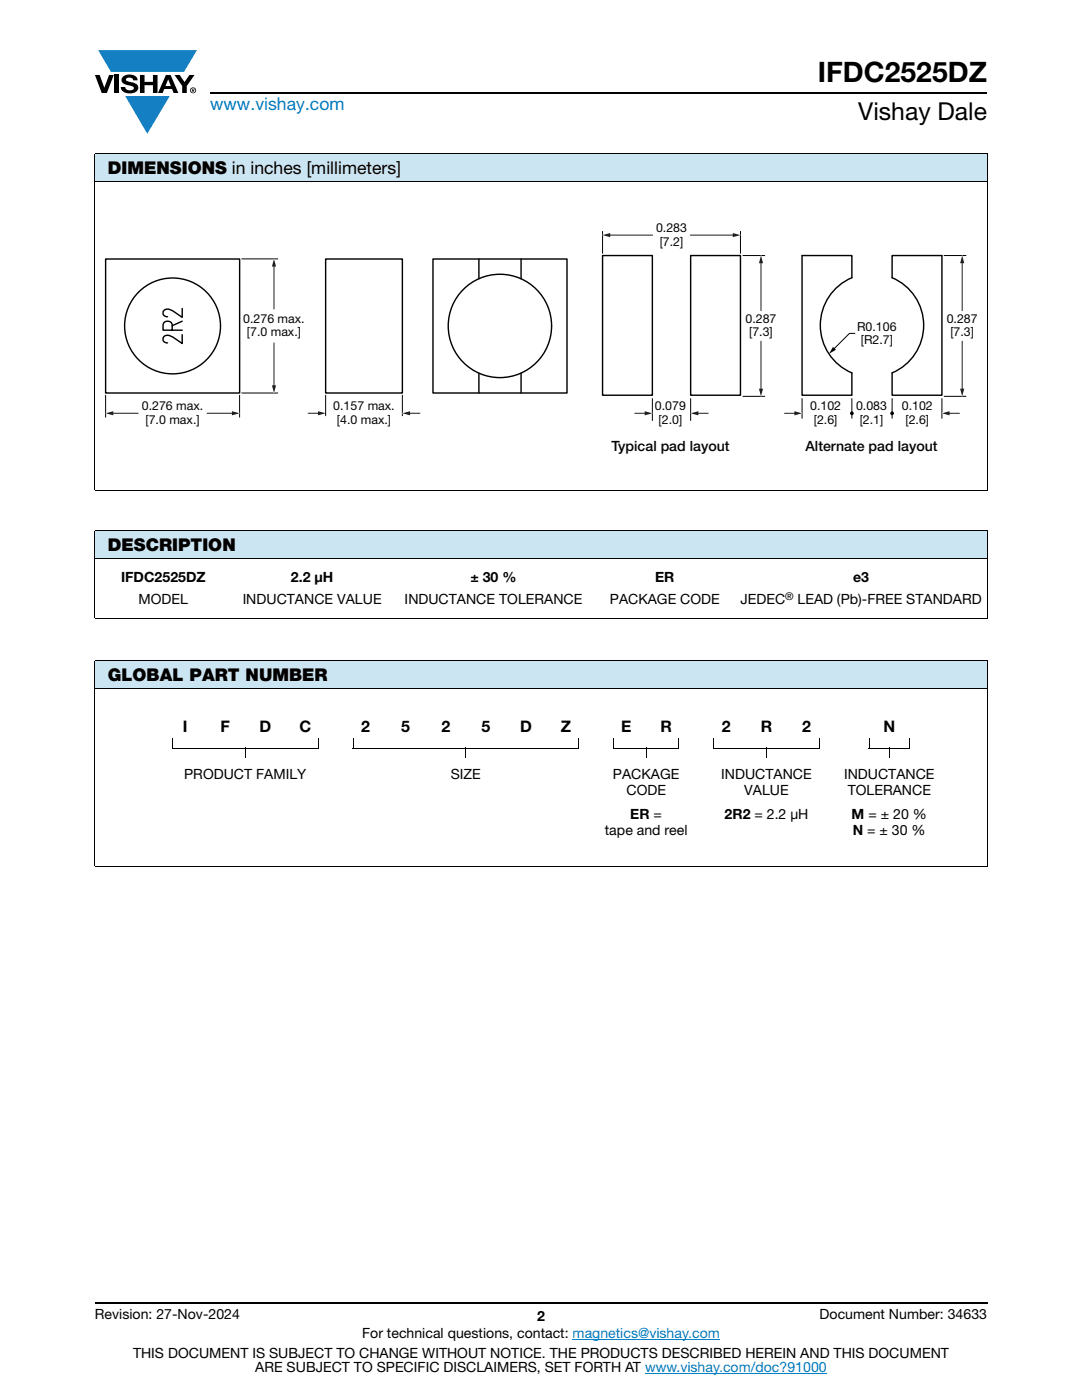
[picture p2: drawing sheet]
<svg xmlns="http://www.w3.org/2000/svg" width="216mm" height="279mm" viewBox="0 0 216 279" stroke-linecap="round" stroke-linejoin="round" font-family="sans-serif">
<g fill="#147fc3">
<path d="M19.6 10h19.7l-2.6 4.3h-1.1h-13.5z"/>
<path d="M25 19.2h8.9l-4.5 7.5z"/>
</g>
<g fill="#000">
<path d="M18.9 15h1l.9 2.5 1-2.5h.9l-1.4 3.6h-1zM22.9 15h.9v3.6h-.9zM24.6 15.3a2.1 2.1 0 0 1 2.8 .3l.1 .4h-.9a.79 .79 0 0 0-.7-.5 .79 .79 0 0 0-.8 .4l.3 .3 1 .2a1.08 1.08 0 0 1 1.2 1 1.08 1.08 0 0 1-1.1 1.2 1.73 1.73 0 0 1-2.4-1.2h.9a.96 .96 0 0 0 .8 .6 .96 .96 0 0 0 .9-.4 1.31 1.31 0 0 0-1.2-.6 1.03 1.03 0 0 1-1.1-.6 1.03 1.03 0 0 1 .2-1.1zM27.9 15h.9v1.3h1.7v-1.3h.9v3.6h-.9v-1.6h-1.7v1.6h-.9zM34.8 15h1.1l.9 1.4 1-1.4h1l-1.5 2.2v1.4h-.9v-1.4z"/>
<path d="M33.6 15.9l.5 1.3h-1.1zM33.1 15l-1.6 3.6h1l.3-.8h1.5l.3 .8h1l-1.6-3.6z"/>
<path d="M38.4 17.8h.2v.2h-.2zM38.3 17.7v.7h.1v-.3l.4 .3-.2-.3 .2-.2-.1-.2z"/>
<path d="M38.1 18a.46 .46 0 0 1 .9 0 .46 .46 0 0 1-.9 0zM37.9 18a.6 .6 0 0 0 1.2 0 .6 .6 0 0 0-1.2 0z"/>
</g>
<path d="M42 18.6h155M18.9 260h178.1" fill="none" stroke="#000" stroke-width=".36"/>
<path d="M114.3 267.3h29.3M128.7 274h36.3" fill="none" stroke="#007ec4" stroke-width=".2"/>
<g fill="#cce5f3">
<path d="M18.9 30.7h178.1v5.5h-178.1z"/>
<path d="M18.9 105.9h178.1v5.5h-178.1z"/>
<path d="M18.9 131.9h178.1v5.5h-178.1z"/>
</g>
<g fill="none" stroke="#000" stroke-width=".2">
<path d="M18.9 30.7h178.1M18.9 36.2h178.1M18.9 30.8v66.9M197 30.8v66.9M48.3 51.7h7.1M21.1 78.9v4.4M47.8 78.9v4.4M48.3 78.4h7.1M18.9 97.8h178.1M18.9 105.9h178.1M18.9 111.4h178.1M18.9 106v17.3"/>
<path d="M197 106v17.3M18.9 123.4h178.1M18.9 131.9h178.1M18.9 137.4h178.1M18.9 132v40.8M197 132v40.8M34.4 149.3h29.1M48.9 149.2v2.1M70.4 149.3h45.1M92.9 149.2v2.1M122.4 149.3h13.1M128.9 149.2v2.1"/>
<path d="M142.4 149.3h21.1M153 149.2v2.1M173.4 149.3h8.1M177.5 149.2v2.1M18.9 172.8h178.1"/>
</g>
<path d="M34.4 147.3h.1v1.9h-.1zM63.4 147.3h.1v1.9h-.1zM70.4 147.3h.1v1.9h-.1zM115.4 147.3h.1v1.9h-.1zM122.4 147.3h.1v1.9h-.1zM135.4 147.3h.1v1.9h-.1zM142.4 147.3h.1v1.9h-.1zM163.4 147.3h.1v1.9h-.1zM173.4 147.3h.1v1.9h-.1zM181.4 147.3h.1v1.9h-.1z" fill="#000"/>
<g fill="none" stroke="#000" stroke-width=".28">
<path d="M65 51.7h15.3v26.7h-15.3zM86.4 51.7h26.7v26.7h-26.7zM95.6 51.7v3.9M104 51.7v3.9M95.6 74.5v3.9M104 74.5v3.9"/>
<circle cx="99.8" cy="65" r="10.3"/>
</g>
<path d="M41.3 82.5h6.5z" fill="#fff"/>
<path d="M41.3 82.5h5.3" fill="none" stroke="#201d1e" stroke-width=".2"/>
<path d="M46.3 82.1l1.5 .4-1.5 .4z" fill="#201d1e"/>
<path d="M21.1 82.5h6.5z" fill="#fff"/>
<path d="M22.3 82.5h5.3" fill="none" stroke="#201d1e" stroke-width=".2"/>
<path d="M21.1 82.5l1.5-.4v.8z" fill="#201d1e"/>
<path d="M54.7 68.4v10z" fill="#fff"/>
<path d="M54.7 68.4v8.8" fill="none" stroke="#201d1e" stroke-width=".2"/>
<path d="M54.3 76.9h.8l-.4 1.5z" fill="#201d1e"/>
<path d="M54.7 51.7v10z" fill="#fff"/>
<path d="M54.7 52.9v8.8" fill="none" stroke="#201d1e" stroke-width=".2"/>
<path d="M54.7 51.7l.4 1.5h-.8z" fill="#201d1e"/>
<path d="M61.5 82.5h3.5z" fill="#fff"/>
<path d="M61.5 82.5h2.2" fill="none" stroke="#201d1e" stroke-width=".2"/>
<path d="M63.5 82.1l1.5 .4-1.5 .4z" fill="#201d1e"/>
<path d="M65 78.9v4.1M80.3 78.9v4.1" fill="none" stroke="#000" stroke-width=".2"/>
<path d="M80.3 82.5h3.5z" fill="#fff"/>
<path d="M81.5 82.5h2.3" fill="none" stroke="#201d1e" stroke-width=".2"/>
<path d="M80.3 82.5l1.5-.4v.8z" fill="#201d1e"/>
<path d="M120.2 46.2v4.4M147.8 46.2v4.4M148.2 51h4.4M130.2 79.5v4.4M137.8 79.5v4.4M148.2 79.1h4.4" fill="none" stroke="#000" stroke-width=".2"/>
<path d="M151.8 51v11z" fill="#fff"/>
<path d="M151.8 52.2v9.8" fill="none" stroke="#201d1e" stroke-width=".2"/>
<path d="M151.8 51l.5 1.5h-.9z" fill="#201d1e"/>
<path d="M137.8 82.5h3.5z" fill="#fff"/>
<path d="M139.1 82.5h2.2" fill="none" stroke="#201d1e" stroke-width=".2"/>
<path d="M137.8 82.5l1.5-.4v.8z" fill="#201d1e"/>
<path d="M126.7 82.5h3.5z" fill="#fff"/>
<path d="M126.7 82.5h2.2" fill="none" stroke="#201d1e" stroke-width=".2"/>
<path d="M128.6 82.1l1.6 .4-1.6 .4z" fill="#201d1e"/>
<path d="M151.8 68.1v11z" fill="#fff"/>
<path d="M151.8 68.1v9.7" fill="none" stroke="#201d1e" stroke-width=".2"/>
<path d="M151.4 77.6h.9l-.5 1.5z" fill="#201d1e"/>
<path d="M120.2 46.9h10z" fill="#fff"/>
<path d="M121.5 46.9h8.7" fill="none" stroke="#201d1e" stroke-width=".2"/>
<path d="M120.2 46.9l1.6-.4v.8z" fill="#201d1e"/>
<path d="M137.8 46.9h10z" fill="#fff"/>
<path d="M137.8 46.9h8.7" fill="none" stroke="#201d1e" stroke-width=".2"/>
<path d="M146.2 46.5l1.6 .4-1.6 .4z" fill="#201d1e"/>
<path d="M160 79.5v4M170 79.5v4M170.6 66.5h-1.1l-3.2 3.2M178 79.5v4M187.9 79.5v4" fill="none" stroke="#000" stroke-width=".2"/>
<path d="M166.2 69.2l.6 .6-1.4 .8z" fill="#000"/>
<path d="M187.9 82.5h3.5z" fill="#fff"/>
<path d="M189.2 82.5h2.2" fill="none" stroke="#201d1e" stroke-width=".2"/>
<path d="M187.9 82.5l1.6-.4v.8z" fill="#201d1e"/>
<path d="M156.5 82.5h3.5z" fill="#fff"/>
<path d="M156.5 82.5h2.3" fill="none" stroke="#201d1e" stroke-width=".2"/>
<path d="M158.5 82.1l1.5 .4-1.5 .4z" fill="#201d1e"/>
<g fill="#000">
<circle cx="170" cy="82.5" r=".37"/>
<circle cx="178" cy="82.5" r=".38"/>
</g>
<path d="M188.4 51h4.3M188.4 79.1h4.3" fill="none" stroke="#000" stroke-width=".2"/>
<path d="M192 51v11z" fill="#fff"/>
<path d="M192 52.2v9.8" fill="none" stroke="#201d1e" stroke-width=".2"/>
<path d="M192 51l.4 1.5h-.8z" fill="#201d1e"/>
<path d="M192 68.1v11z" fill="#fff"/>
<path d="M192 68.1v9.7" fill="none" stroke="#201d1e" stroke-width=".2"/>
<path d="M191.6 77.6h.8l-.4 1.5z" fill="#201d1e"/>
<g fill="none" stroke="#000" stroke-width=".28">
<path d="M21.1 51.7h26.7v26.7h-26.7zM120.2 51h10v27.9h-10zM137.8 51h10v27.9h-10zM170 55.4v-4.4h-10v27.9h10v-4.5M170 55.4a10.3 10.3 0 0 0-6.3 9.5 10.3 10.3 0 0 0 6.3 9.5M178 55.4a10.3 10.3 0 0 1 6.3 9.5 10.3 10.3 0 0 1-6.3 9.5v4.5h9.9v-27.9h-9.9v4.4M34.4 65.9v-1.2a.97 .97 0 0 0-1-.6 .97 .97 0 0 0-.9 .6v1.2h3.9M36.4 66.8v1.8a4.5 4.5 0 0 0-3.1-1.7l-.6 .3-.2 .2v.5a.9 .9 0 0 0 .9 .5M36.4 61.6v1.7a4.5 4.5 0 0 0-3.1-1.6l-.4 .1-.4 .4v.5a.9 .9 0 0 0 .9 .5M36.4 64.1l-2 .9"/>
<circle cx="34.4" cy="65" r="9.6"/>
</g>
<text font-size="5.6" x="163.2" y="16.4">IFDC2525DZ</text>
<text font-size="4.9" x="171.3" y="24">Vishay Dale</text>
<text font-size="3.5" fill="#007ec4" x="42" y="21.9">www.vishay.com</text>
<g font-size="3.5">
<text x="21.5" y="34.8">DIMENSIONS in inches [millimeters]</text>
<text x="21.5" y="110">DESCRIPTION</text>
<text x="21.5" y="136">GLOBAL PART NUMBER</text>
</g>
<g font-size="3.2">
<text x="36.5" y="146">I</text>
<text x="44" y="146">F</text>
<text x="51.8" y="146">D</text>
<text x="59.8" y="146">C</text>
<text x="72.1" y="146">2</text>
<text x="80.1" y="146">5</text>
<text x="88.1" y="146">2</text>
<text x="96.1" y="146">5</text>
<text x="103.8" y="146">D</text>
<text x="111.9" y="146">Z</text>
<text x="123.9" y="146">E</text>
<text x="131.8" y="146">R</text>
<text x="144.1" y="146">2</text>
<text x="151.8" y="146">R</text>
<text x="160.1" y="146">2</text>
<text x="176.3" y="146">N</text>
</g>
<g font-size="2.8" fill="#040503">
<text x="122" y="89.9">Typical pad layout</text>
<text x="160.7" y="89.9">Alternate pad layout</text>
</g>
<g font-size="2.8">
<text x="24.2" y="116.1">IFDC2525DZ</text>
<text x="58.1" y="116.1">2.2 μH</text>
<text x="93.9" y="116.1">± 30 %</text>
<text x="130.7" y="116.1">ER</text>
<text x="170.2" y="116.1">e3</text>
<text x="27.7" y="120.5">MODEL</text>
<text x="48.4" y="120.5">INDUCTANCE VALUE</text>
<text x="80.7" y="120.5">INDUCTANCE TOLERANCE</text>
<text x="121.7" y="120.5">PACKAGE CODE</text>
<text x="147.8" y="120.5">JEDEC</text>
<text x="159.2" y="120.5">LEAD (Pb)-FREE STANDARD</text>
<text x="36.7" y="155.4">PRODUCT FAMILY</text>
<text x="89.9" y="155.4">SIZE</text>
<text x="122.3" y="155.4">PACKAGE</text>
<text x="143.9" y="155.4">INDUCTANCE</text>
<text x="168.4" y="155.4">INDUCTANCE</text>
<text x="125" y="158.6">CODE</text>
<text x="148.5" y="158.6">VALUE</text>
<text x="169.1" y="158.6">TOLERANCE</text>
<text x="120.7" y="166.6">tape and reel</text>
<text x="125.8" y="163.4">ER =</text>
<text x="144.6" y="163.4">2R2 = 2.2 μH</text>
<text x="169.9" y="163.4">M = ± 20 %</text>
<text x="170.2" y="166.6">N = ± 30 %</text>
<text x="18.9" y="263.3">Revision: 27-Nov-2024</text>
<text x="107.2" y="263.6">2</text>
<text x="163.6" y="263.3">Document Number: 34633</text>
<text x="72.3" y="267.1">For technical questions, contact: magnetics@vishay.com</text>
<text x="26.5" y="271">THIS DOCUMENT IS SUBJECT TO CHANGE WITHOUT NOTICE. THE PRODUCTS DESCRIBED HEREIN AND THIS DOCUMENT</text>
<text x="50.9" y="273.8">ARE SUBJECT TO SPECIFIC DISCLAIMERS, SET FORTH AT www.vishay.com/doc?91000</text>
</g>
<g font-size="2.5" fill="#040503">
<text x="130.9" y="46.4">0.283</text>
<text x="131.6" y="49">[7.2]</text>
<text x="48.5" y="64.5">0.276 max.</text>
<text x="148.8" y="64.5">0.287</text>
<text x="171" y="66">R0.106</text>
<text x="188.9" y="64.5">0.287</text>
<text x="49.3" y="67.1">[7.0 max.]</text>
<text x="149.5" y="67.1">[7.3]</text>
<text x="171.8" y="68.6">[R2.7]</text>
<text x="189.6" y="67.1">[7.3]</text>
<text x="28.3" y="81.9">0.276 max.</text>
<text x="66.5" y="81.9">0.157 max.</text>
<text x="130.7" y="81.9">0.079</text>
<text x="161.7" y="81.9">0.102</text>
<text x="170.8" y="81.9">0.083</text>
<text x="180" y="81.9">0.102</text>
<text x="29" y="84.6">[7.0 max.]</text>
<text x="67.2" y="84.6">[4.0 max.]</text>
<text x="131.4" y="84.6">[2.0]</text>
<text x="162.4" y="84.6">[2.6]</text>
<text x="171.5" y="84.6">[2.1]</text>
<text x="180.7" y="84.6">[2.6]</text>
</g>
<text font-size="2.1" x="156.7" y="119.7">®</text>
</svg>
